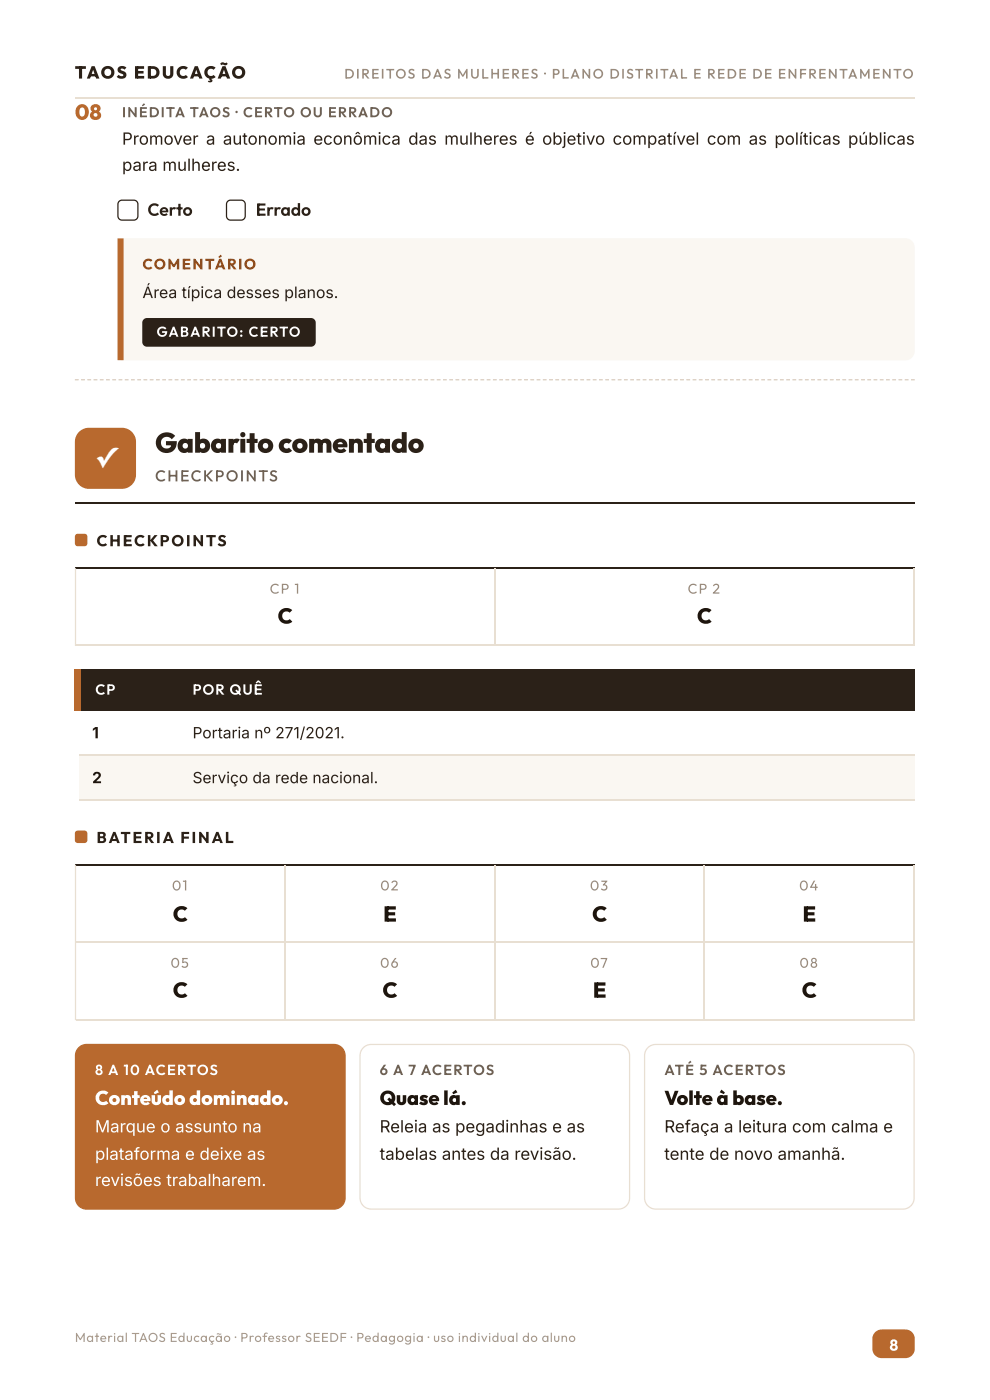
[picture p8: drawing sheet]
<svg xmlns="http://www.w3.org/2000/svg" width="210mm" height="297mm" viewBox="0 0 210 297" stroke-linecap="round" stroke-linejoin="round" font-family="sans-serif">
<path d="M15.9 20.8h178" fill="none" stroke="#e8dfd2" stroke-width=".26"/>
<path d="M185.5 282.6l.5-.3 .7-.2 5.2-.1a2 2 0 0 1 2 2v2.1a2 2 0 0 1-2 2h-5a2 2 0 0 1-2-2l.1-2.4z" fill="#b8692e"/>
<path d="M15.9 80.4h.8v.3h-.8zM17.2 80.4h.8v.3h-.8zM18.5 80.4h.8v.3h-.8zM19.8 80.4h.8v.3h-.8zM21.2 80.4h.8v.3h-.8zM22.5 80.4h.8v.3h-.8zM23.8 80.4h.8v.3h-.8zM25.1 80.4h.8v.3h-.8zM26.5 80.4h.8v.3h-.8zM27.8 80.4h.8v.3h-.8zM29.1 80.4h.8v.3h-.8zM30.4 80.4h.8v.3h-.8zM31.7 80.4h.8v.3h-.8zM33.1 80.4h.8v.3h-.8zM34.4 80.4h.8v.3h-.8zM35.7 80.4h.8v.3h-.8zM37 80.4h.8v.3h-.8zM38.4 80.4h.8v.3h-.8zM39.7 80.4h.8v.3h-.8zM41 80.4h.8v.3h-.8zM42.3 80.4h.8v.3h-.8zM43.7 80.4h.7v.3h-.7zM45 80.4h.8v.3h-.8zM46.3 80.4h.8v.3h-.8zM47.6 80.4h.8v.3h-.8zM48.9 80.4h.8v.3h-.8zM50.3 80.4h.8v.3h-.8zM51.6 80.4h.8v.3h-.8zM52.9 80.4h.8v.3h-.8zM54.2 80.4h.8v.3h-.8zM55.6 80.4h.8v.3h-.8zM56.9 80.4h.8v.3h-.8zM58.2 80.4h.8v.3h-.8zM59.5 80.4h.8v.3h-.8zM60.9 80.4h.7v.3h-.7zM62.2 80.4h.8v.3h-.8zM63.5 80.4h.8v.3h-.8zM64.8 80.4h.8v.3h-.8zM66.1 80.4h.8v.3h-.8zM67.5 80.4h.8v.3h-.8zM68.8 80.4h.8v.3h-.8zM70.1 80.4h.8v.3h-.8zM71.4 80.4h.8v.3h-.8zM72.8 80.4h.8v.3h-.8zM74.1 80.4h.8v.3h-.8zM75.4 80.4h.8v.3h-.8zM76.7 80.4h.8v.3h-.8zM78.1 80.4h.7v.3h-.7zM79.4 80.4h.8v.3h-.8zM80.7 80.4h.8v.3h-.8zM82 80.4h.8v.3h-.8zM83.3 80.4h.8v.3h-.8zM84.7 80.4h.8v.3h-.8zM86 80.4h.8v.3h-.8zM87.3 80.4h.8v.3h-.8zM88.6 80.4h.8v.3h-.8zM90 80.4h.8v.3h-.8zM91.3 80.4h.8v.3h-.8zM92.6 80.4h.8v.3h-.8zM93.9 80.4h.8v.3h-.8zM95.2 80.4h.8v.3h-.8zM96.6 80.4h.8v.3h-.8zM97.9 80.4h.8v.3h-.8zM99.2 80.4h.8v.3h-.8zM100.5 80.4h.8v.3h-.8zM101.9 80.4h.8v.3h-.8zM103.2 80.4h.8v.3h-.8zM104.5 80.4h.8v.3h-.8zM105.8 80.4h.8v.3h-.8zM107.2 80.4h.7v.3h-.7zM108.5 80.4h.8v.3h-.8zM109.8 80.4h.8v.3h-.8zM111.1 80.4h.8v.3h-.8zM112.4 80.4h.8v.3h-.8zM113.8 80.4h.8v.3h-.8zM115.1 80.4h.8v.3h-.8zM116.4 80.4h.8v.3h-.8zM117.7 80.4h.8v.3h-.8zM119.1 80.4h.8v.3h-.8zM120.4 80.4h.8v.3h-.8zM121.7 80.4h.8v.3h-.8zM123 80.4h.8v.3h-.8zM124.4 80.4h.7v.3h-.7zM125.7 80.4h.8v.3h-.8zM127 80.4h.8v.3h-.8zM128.3 80.4h.8v.3h-.8zM129.6 80.4h.8v.3h-.8zM131 80.4h.8v.3h-.8zM132.3 80.4h.8v.3h-.8zM133.6 80.4h.8v.3h-.8zM134.9 80.4h.8v.3h-.8zM136.3 80.4h.8v.3h-.8zM137.6 80.4h.8v.3h-.8zM138.9 80.4h.8v.3h-.8zM140.2 80.4h.8v.3h-.8zM141.5 80.4h.8v.3h-.8zM142.9 80.4h.8v.3h-.8zM144.2 80.4h.8v.3h-.8zM145.5 80.4h.8v.3h-.8zM146.8 80.4h.8v.3h-.8zM148.2 80.4h.8v.3h-.8zM149.5 80.4h.8v.3h-.8zM150.8 80.4h.8v.3h-.8zM152.1 80.4h.8v.3h-.8zM153.5 80.4h.7v.3h-.7zM154.8 80.4h.8v.3h-.8zM156.1 80.4h.8v.3h-.8zM157.4 80.4h.8v.3h-.8zM158.7 80.4h.8v.3h-.8zM160.1 80.4h.8v.3h-.8zM161.4 80.4h.8v.3h-.8zM162.7 80.4h.8v.3h-.8zM164 80.4h.8v.3h-.8zM165.4 80.4h.8v.3h-.8zM166.7 80.4h.8v.3h-.8zM168 80.4h.8v.3h-.8zM169.3 80.4h.8v.3h-.8zM170.7 80.4h.7v.3h-.7zM172 80.4h.8v.3h-.8zM173.3 80.4h.8v.3h-.8zM174.6 80.4h.8v.3h-.8zM175.9 80.4h.8v.3h-.8zM177.3 80.4h.8v.3h-.8zM178.6 80.4h.8v.3h-.8zM179.9 80.4h.8v.3h-.8zM181.2 80.4h.8v.3h-.8zM182.6 80.4h.8v.3h-.8zM183.9 80.4h.8v.3h-.8zM185.2 80.4h.8v.3h-.8zM186.5 80.4h.8v.3h-.8zM187.9 80.4h.7v.3h-.7zM189.2 80.4h.8v.3h-.8zM190.5 80.4h.8v.3h-.8zM191.8 80.4h.8v.3h-.8zM193.1 80.4h.8v.3h-.8z" fill="#d6cabb"/>
<path d="M25.5 50.5h166.4a1.99 1.99 0 0 1 2 2v22a1.99 1.99 0 0 1-2 2h-166.4z" fill="#faf7f2"/>
<path d="M24.9 50.5h1.3v26h-1.3z" fill="#b8692e"/>
<path d="M15.9 106.8h178M15.9 120.5h178" fill="none" stroke="#2b2118" stroke-width=".26"/>
<path d="M16 120.4v16.7" fill="none" stroke="#e8dfd2" stroke-width=".26"/>
<g fill="#2b2118">
<path d="M16.7 142.1h21.1v8.7h-21.1z"/>
<path d="M37.8 142.1h156.1v8.7h-156.1z"/>
</g>
<g fill="#faf7f2">
<path d="M16.7 160.3h21.1v9.6h-21.1z"/>
<path d="M37.8 160.3h156.1v9.6h-156.1z"/>
</g>
<path d="M15.9 142.1h1.3v8.7h-1.3z" fill="#b8692e"/>
<path d="M16.7 160.2h177.2M16.7 169.7h177.2M16 183.4v33" fill="none" stroke="#e8dfd2" stroke-width=".26"/>
<path d="M25.3 42.7l.6-.2h2.5a.87 .87 0 0 1 .8 .8v2.5a.87 .87 0 0 1-.8 .9h-2.5a.87 .87 0 0 1-.9-.9v-2.5zM48.3 42.7l.6-.2h2.2a.87 .87 0 0 1 .9 .8v2.5a.87 .87 0 0 1-.9 .9h-2.2a.87 .87 0 0 1-.9-.9v-2.5zM15.9 183.5h178" fill="none" stroke="#2b2118" stroke-width=".26"/>
<path d="M30.5 67.8l.7-.3h34.7a1 1 0 0 1 1 1v4.1a1 1 0 0 1-1 1h-34.7a1 1 0 0 1-1-1v-4.1z" fill="#2b2118"/>
<g fill="#b8692e">
<path d="M16.8 91.6l.7-.5 1.2-.3h7.1a3 3 0 0 1 3 3v6.9a3 3 0 0 1-3 3h-6.9a3 3 0 0 1-3-3v-7.1l.3-1.2z"/>
<path d="M16.1 113.4l.4-.2h1.4a.6 .6 0 0 1 .6 .6v1.5a.6 .6 0 0 1-.6 .6h-1.4a.6 .6 0 0 1-.6-.6v-1.5z"/>
</g>
<path d="M16.1 136.9h177.8M104.9 120.6v16.5M193.8 120.6v16.5" fill="none" stroke="#e8dfd2" stroke-width=".26"/>
<path d="M16.1 176.4l.4-.2h1.4a.6 .6 0 0 1 .6 .6v1.5a.6 .6 0 0 1-.6 .6h-1.4a.6 .6 0 0 1-.6-.6v-1.5z" fill="#b8692e"/>
<path d="M16.1 199.9h177.8M60.5 183.6v32.8M104.9 183.6v32.8M149.4 183.6v32.8M193.8 183.6v32.8M16.1 216.3h177.8" fill="none" stroke="#e8dfd2" stroke-width=".26"/>
<path d="M16.7 222.3l.8-.5 .9-.2h52.4a2.37 2.37 0 0 1 2.4 2.4v30.1a2.37 2.37 0 0 1-2.4 2.4h-52.4a2.37 2.37 0 0 1-2.4-2.4v-30.1l.2-1z" fill="#b8692e"/>
<path d="M16.7 222.3l.8-.5 .9-.2h52.4a2.37 2.37 0 0 1 2.4 2.4v30.1a2.37 2.37 0 0 1-2.4 2.4h-52.4a2.37 2.37 0 0 1-2.4-2.4v-30.1l.2-1z" fill="none" stroke="#b8692e" stroke-width=".26"/>
<path d="M77 222.3l.8-.5 .9-.2h52.4a2.37 2.37 0 0 1 2.4 2.4v30.1a2.37 2.37 0 0 1-2.4 2.4h-52.4a2.37 2.37 0 0 1-2.4-2.4v-30.1l.2-1z" fill="#fff"/>
<path d="M77 222.3l.8-.5 .9-.2h52.4a2.37 2.37 0 0 1 2.4 2.4v30.1a2.37 2.37 0 0 1-2.4 2.4h-52.4a2.37 2.37 0 0 1-2.4-2.4v-30.1l.2-1z" fill="none" stroke="#e8dfd2" stroke-width=".26"/>
<path d="M137.3 222.3l.8-.5 .9-.2h52.4a2.37 2.37 0 0 1 2.4 2.4v30.1a2.37 2.37 0 0 1-2.4 2.4h-52.4a2.37 2.37 0 0 1-2.3-2.4v-30.1l.1-1z" fill="#fff"/>
<path d="M137.3 222.3l.8-.5 .9-.2h52.4a2.37 2.37 0 0 1 2.4 2.4v30.1a2.37 2.37 0 0 1-2.4 2.4h-52.4a2.37 2.37 0 0 1-2.3-2.4v-30.1l.1-1z" fill="none" stroke="#e8dfd2" stroke-width=".26"/>
<text font-size="6" fill="#fff" x="20.1" y="99.2">✓</text>
<text font-size="6" fill="#2b2118" x="32.9" y="96">Gabaritocomentado</text>
<text font-size="4.6" fill="#b8692e" x="15.9" y="25.4">08</text>
<g font-size="4.6" fill="#1d150e">
<text x="58.9" y="132.3">C</text>
<text x="147.8" y="132.3">C</text>
<text x="36.6" y="195.5">C</text>
<text x="81.2" y="195.5">E</text>
<text x="125.5" y="195.5">C</text>
<text x="170.1" y="195.5">E</text>
<text x="36.6" y="211.7">C</text>
<text x="81.1" y="211.7">C</text>
<text x="125.7" y="211.7">E</text>
<text x="170" y="211.7">C</text>
</g>
<text font-size="4.2" fill="#fff" x="20.1" y="234.4">Conteúdo dominado.</text>
<g font-size="4.2" fill="#1d150e">
<text x="80.5" y="234.4">Quase lá.</text>
<text x="140.8" y="234.4">Volte à base.</text>
</g>
<g font-size="3.7" fill="#2b2118">
<text x="15.9" y="16.7">TAOS EDUCAÇÃO</text>
<text x="31.3" y="45.8">Certo</text>
<text x="54.2" y="45.8">Errado</text>
</g>
<g font-size="3.6" fill="#2b2118">
<text x="25.9" y="30.7">Promover a autonomia econômica das mulheres é objetivo compatível com as políticas públicas</text>
<text x="25.9" y="36.2">para mulheres.</text>
<text x="80.5" y="240.2">Releia as pegadinhas e as</text>
<text x="140.8" y="240.2">Refaça a leitura com calma e</text>
<text x="80.5" y="246.1">tabelas antes da revisão.</text>
<text x="140.8" y="246.1">tente de novo amanhã.</text>
</g>
<g font-size="3.6" fill="#fff">
<text x="20.1" y="240.2">Marque o assunto na</text>
<text x="20.1" y="246.1">plataforma e deixe as</text>
<text x="20.1" y="251.6">revisões trabalharem.</text>
</g>
<g font-size="3.3" fill="#2b2118">
<text x="30.2" y="63.2">Área típica desses planos.</text>
<text x="20.5" y="115.9">CHECKPOINTS</text>
<text x="40.8" y="156.6">Portaria nº 271/2021.</text>
<text x="40.8" y="166.2">Serviço da rede nacional.</text>
<text x="20.5" y="178.9">BATERIA FINAL</text>
</g>
<text font-size="3.3" fill="#6f6153" x="32.9" y="102.1">CHECKPOINTS</text>
<g font-size="3.3" fill="#1d150e">
<text x="19.5" y="156.6">1</text>
<text x="19.5" y="166.2">2</text>
</g>
<text font-size="3.3" fill="#fff" x="188.6" y="286.5">8</text>
<text font-size="3.2" fill="#8a4a1c" x="30.2" y="57.1">COMENTÁRIO</text>
<g font-size="3.1" fill="#fff">
<text x="20.2" y="147.4">CP</text>
<text x="40.8" y="147.4">POR QUÊ</text>
<text x="20.1" y="228.1">8 A 10 ACERTOS</text>
</g>
<g font-size="3.1" fill="#6f6153">
<text x="80.5" y="228.1">6 A 7 ACERTOS</text>
<text x="140.8" y="228.1">ATÉ 5 ACERTOS</text>
</g>
<text font-size="3" fill="#6f6153" x="25.9" y="24.9">INÉDITA TAOS · CERTO OU ERRADO</text>
<text font-size="3" fill="#fff" x="33.2" y="71.4">GABARITO: CERTO</text>
<g font-size="3" fill="#9a8b7c">
<text x="57.2" y="125.9">CP 1</text>
<text x="145.8" y="125.9">CP 2</text>
<text x="36.5" y="188.9">01</text>
<text x="80.6" y="188.9">02</text>
<text x="125.1" y="188.9">03</text>
<text x="169.4" y="188.9">04</text>
<text x="36.2" y="205.3">05</text>
<text x="80.6" y="205.3">06</text>
<text x="125.1" y="205.3">07</text>
<text x="169.5" y="205.3">08</text>
</g>
<text font-size="2.9" fill="#9a8b7c" x="73" y="16.7">DIREITOS DAS MULHERES · PLANO DISTRITAL E REDE DE ENFRENTAMENTO</text>
<text font-size="2.8" fill="#a89a8b" x="15.9" y="284.7">Material TAOS Educação · Professor SEEDF · Pedagogia · uso individual do aluno</text>
</svg>
